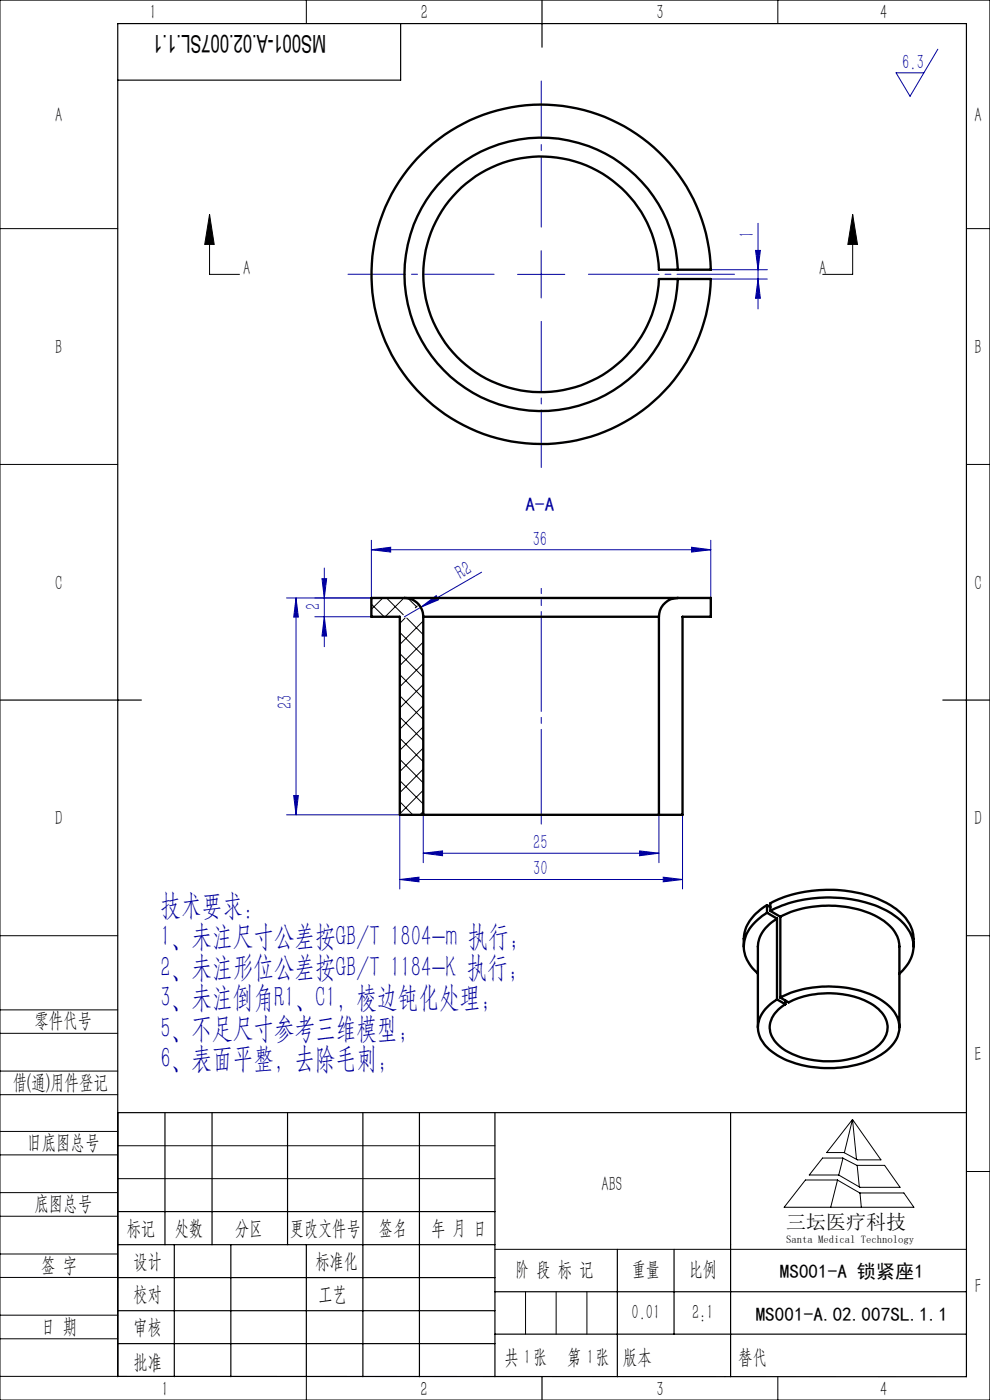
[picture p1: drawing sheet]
<svg xmlns="http://www.w3.org/2000/svg" width="210mm" height="297mm" viewBox="0 0 210 297" stroke-linecap="round" stroke-linejoin="round" font-family="sans-serif">
<g fill="none" stroke="#000" stroke-width=".21">
<path d="M0 0h210v297h-210zM65 0v5M165 0v5M0 48.5h25M44.4 45.5l1 6.4h-2zM44.4 45.5v12.7h6.4M180.9 45.5l1 6.4h-2.1zM180.9 45.5v12.7h-6.4M205 48.5h5M0 98.5h25M205 98.5h5M0 198.5h25"/>
<path d="M205 198.5h5M0 214.2h25M0 219.2h25M0 232.2h25M0 227.2h25M25 236v56h-25M180.8 237.5l6.1 8.6h-5l-2.9-1.6h-3.6zM180.8 237.5l-1.7 7M180.8 237.5l.9 8.5M0 245h25M0 240h25M0 258h25"/>
<path d="M0 253h25M25 243.1h80M25 250h80M170.9 250.3h6.7l4.8 2.8h9.3l2.2 3h-27.6zM174.5 245.7h4.3l3 1.5h5.8l3.3 4.7h-8.5l-4.5-2.6h-6.2zM177.7 250.3l-1.5 5.8M178.8 245.7l-.9 3.6M181.8 247.2l.5 4.6M182.4 253.1l.3 3M205 248.5h5M0 271h25M0 266h25"/>
<path d="M0 279h25M105 265h100M111.5 274v9M118 274v9M124.5 274v9M0 284h25M65 292.1v4.9M153.7 292h.1M165 292v5"/>
</g>
<g fill="none" stroke="#0000a0" stroke-width=".21">
<path d="M198.9 10.4l-5.9 10-2.9-5h5.9M109.8 58.2h10M114.8 53.2v10M150.8 57.2h12M150.8 59.2h12M160.3 53.1h1l-.5 4.1zM160.8 59.2l.5 4.1h-1zM160.8 47.4v18.1M78.8 116.6l4.1-.5v1zM78.8 114.6v12.3h-18M78.8 116.6h72M146.7 116.1l4.1 .5-4.1 .5z"/>
<path d="M150.8 114.6v12.3M62.8 126.9l.5 4h-1zM62.8 126.9v46M66.8 130.8h12M68.3 122.8h1l-.5 4.1zM68.8 130.8l.5 4.1h-1zM68.8 120.5v16.7M88 127.5a4 4 0 0 1 1.8 3.3M89.3 128.8l3.2-2.4 .5 .8zM89.3 128.8l-3.5 2M102.2 121.4l-12.9 7.4M60.8 172.9h24v15.7"/>
<path d="M62.3 168.8h1l-.5 4.1zM89.8 172.9v10.1M139.8 172.9v10.1M144.8 172.9v15.7M84.8 186.6l4.1-.5v1zM84.8 186.6h60M89.8 181l4.1-.5v1zM89.8 181h50M135.7 180.5l4.1 .5-4.1 .5zM140.7 186.1l4.1 .5-4.1 .5z"/>
</g>
<path d="M104.8 58.2h-31M114.8 48.2v-31M124.8 58.2h31M114.8 68.2v31" fill="none" stroke="#0000a0" stroke-width=".21" stroke-dasharray="30.5 1.3 1.3 1.3" stroke-dashoffset="15.5"/>
<path d="M114.8 130.8v44" fill="none" stroke="#0000a0" stroke-width=".21" stroke-dasharray="30.5 1.3 1.3 1.3" stroke-dashoffset="10.4"/>
<path d="M114.8 130.8v-6" fill="none" stroke="#0000a0" stroke-width=".21" stroke-dasharray="30.5 1.3 1.3 1.3" stroke-dashoffset="29.4"/>
<g fill="none" stroke="#000" stroke-width=".25">
<path d="M85 5v12h-60M115 0v10M0 148.5h30M200 148.5h10M25 236h180M35 236v28.1M45 236v28.1M61 236v28.1M77 236v56.1M89 236v56.1M105 236v56.1M155 236v56.1"/>
<path d="M25 257h80M25 264.1h80M25 271h80M25 278.1h80M37 264.1v28M49 264.1v28M65 264.1v28M105 274h100M131 265v27.1M143 265v18M25 292l180 .1v-287.1h-180v287.1M25 285h80"/>
<path d="M105 283h100M115 292v5"/>
</g>
<path d="M180.9 45.5l1 6.4h-2.1zM44.4 45.5l1 6.4h-2z" fill="#000"/>
<g fill="#0000a0">
<path d="M89.3 128.8l3.2-2.4 .5 .8z"/>
<path d="M78.8 116.6l4.1-.5v1zM146.7 116.1l4.1 .5-4.1 .5zM84.8 186.6l4.1-.5v1zM140.7 186.1l4.1 .5-4.1 .5zM89.8 181l4.1-.5v1zM135.7 180.5l4.1 .5-4.1 .5z"/>
<path d="M68.8 130.8l.5 4.1h-1zM68.3 122.8h1l-.5 4.1z"/>
<path d="M160.3 53.1h1l-.5 4.1zM160.8 59.2l.5 4.1h-1zM62.8 126.9l.5 4h-1zM62.3 168.8h1l-.5 4.1z"/>
</g>
<g fill="none" stroke="#000" stroke-width=".5">
<path d="M143.8 57.2h7a36 36 0 0 0-54.3-30 36 36 0 0 0 0 62 36 36 0 0 0 54.3-30h-7M143.8 57.2a29 29 0 0 0-42.5-24.7 29 29 0 0 0-3.7 49 29 29 0 0 0 45.7-18.1l.5-4.2M143.8 57.2h-4a25 25 0 0 0-30.1-23.5 25 25 0 0 0-18.1 33.7 25 25 0 0 0 36.2 12.1 25.6 25.6 0 0 0 12.1-20.3h3.9M85.8 126.9a4 4 0 0 1 4 3.9M85.8 126.9h58M85.8 126.9h-7v3.9h6v42.1h5M89.8 130.8h50M89.8 130.8v42.1M139.8 130.8v42.1M143.8 126.9a4 4 0 0 0-4 3.9M143.8 126.9h7v3.9h-6v42.1h-5M89.8 172.9h50"/>
<path d="M162.7 193.6a9.1 9.1 0 0 0-4.9 6.9 7.5 7.5 0 0 0 3 6M162.7 192a9.1 9.1 0 0 0-4.9 6.9v1.9M162.7 193.6l2.1 1.3M162.7 192v1.6M162.7 192l.7 .4M163.4 193.2a28.2 28.2 0 0 1 25.2 .3 9.2 9.2 0 0 1 5.2 7.2 8 8 0 0 1-3 5.8M163.4 193.2v-1.6a28.2 28.2 0 0 1 25.2 .2 9.2 9.2 0 0 1 5.1 6.8l.1 2.2M163.4 193.2l2.1 1.3M164.8 194.9a7.4 7.4 0 0 0-4 5.9v17.1M164.8 194.9v17.1M165.5 194.5a23.3 23.3 0 0 1 21 .3 7.4 7.4 0 0 1 4.3 6v17.1M165.5 194.5v17.1"/>
<path d="M164.8 212l1.8 1M165.5 211.6a23.3 23.3 0 0 1 21 .3 7.3 7.3 0 0 1 4.3 6.3 7.7 7.7 0 0 1-4.4 5.8 23.3 23.3 0 0 1-21.5-.1 7 7 0 0 1-4.1-6.8 7.9 7.9 0 0 1 4-5.1M165.5 211.6l1.8 1.1a19.3 19.3 0 0 1 17.9 .5 5.6 5.6 0 0 1 3 5.6 7.4 7.4 0 0 1-4.5 4.8 19.2 19.2 0 0 1-17.9-1.3 5 5 0 0 1-2-6.4 7.9 7.9 0 0 1 2.8-2.9M166.6 212.2v.8"/>
</g>
<g fill="none" stroke="#000" stroke-width=".21">
<path d="M78.8 128.2l2.7 2.6M81.2 126.9l-2.4 2.4M82 126.9l3.5 3.5M84.8 138.6l5 5M84.8 134.2l5 4.9M85.7 126.9l-4 3.9M85.9 131.1l-1.1 1.2M86.3 131.1l3.5 3.6M86.5 126.9l1.9 1.9M88.5 128.5l-.4 .4M89.7 130.1h.1M89.8 131.7l-5 5"/>
<path d="M89.8 136.2l-5 5M84.8 156.6l5 5M84.8 152.1l5 5M84.8 147.6l5 5M84.8 143.1l5 5M89.8 140.7l-5 5M89.8 145.2l-5 5M89.8 149.7l-5 5M89.8 154.2l-5 5M89.8 158.7l-5 5M84.8 170.1l2.8 2.8M84.8 165.6l5 5"/>
<path d="M84.8 161.1l5 5M89.8 163.2l-5 5M89.8 167.6l-5 5M89.8 172.2l-.7 .7"/>
</g>
<g font-size="6.3" fill="#0000a0">
<text x="34.1" y="194.2">技术要求：</text>
<text x="34.1" y="200.7">1、未注尺寸公差按GB/T 1804-m 执行；</text>
<text x="34.1" y="207.2">2、未注形位公差按GB/T 1184-K 执行；</text>
<text x="34.1" y="213.7">3、未注倒角R1、C1，棱边钝化处理；</text>
<text x="34.1" y="220.2">5、不足尺寸参考三维模型；</text>
<text x="34.1" y="226.7">6、表面平整，去除毛刺;</text>
</g>
<text font-size="5.2" x="69.2" y="7.3" transform="rotate(-180 69.2 7.3)">MS001-A.02.007SL.1.1</text>
<g font-size="4.4" fill="#010000">
<text x="31.7" y="4.1">1</text>
<text x="89.2" y="4.1">2</text>
<text x="139.2" y="4.1">3</text>
<text x="186.7" y="4.1">4</text>
<text x="156.6" y="289.5">替代</text>
</g>
<g font-size="4.4" fill="#0000a0">
<text x="191.4" y="14.5">6.3</text>
<text x="159.9" y="50.4" transform="rotate(-90 159.9 50.4)">1</text>
<text x="113" y="115.7">36</text>
<text x="97.8" y="122.9" transform="rotate(-30 97.8 122.9)">R2</text>
<text x="67.9" y="129.3" transform="rotate(-90 67.9 129.3)">2</text>
<text x="61.9" y="150.5" transform="rotate(-90 61.9 150.5)">23</text>
<text x="113.1" y="185.7">30</text>
<text x="113.1" y="180.1">25</text>
</g>
<g font-size="4.4">
<text x="11.7" y="25.9">A</text>
<text x="206.7" y="25.9">A</text>
<text x="51.6" y="58.3">A</text>
<text x="173.8" y="58.3">A</text>
<text x="11.7" y="75.1">B</text>
<text x="206.7" y="75.1">B</text>
<text x="11.7" y="125.1">C</text>
<text x="206.7" y="125.1">C</text>
<text x="11.7" y="175.1">D</text>
<text x="206.7" y="175.1">D</text>
<text x="7.3" y="217.9">零件代号</text>
<text x="206.7" y="225.1">E</text>
<text x="2.7" y="231">借(通)用件登记</text>
<text x="5.8" y="243.7">旧底图总号</text>
<text x="7.3" y="256.8">底图总号</text>
<text x="127.6" y="252.6">ABS</text>
<text x="26.9" y="261.9">标记</text>
<text x="37.1" y="261.9">处数</text>
<text x="49.9" y="261.9">分区</text>
<text x="61.5" y="261.9">更改文件号</text>
<text x="80.4" y="261.9">签名</text>
<text x="91.5" y="261.9">年 月 日</text>
<text x="8.7" y="269.8">签 字</text>
<text x="28.3" y="268.9">设计</text>
<text x="66.9" y="268.9">标准化</text>
<text x="109.3" y="270.8">阶 段 标 记</text>
<text x="134" y="270.8">重量</text>
<text x="146.1" y="270.8">比例</text>
<text x="206.8" y="274.4">F</text>
<text x="28.3" y="276">校对</text>
<text x="67.6" y="276">工艺</text>
<text x="134" y="279.8">0.01</text>
<text x="146.8" y="279.8">2:1</text>
<text x="8.7" y="282.9">日 期</text>
<text x="28.4" y="283">审核</text>
<text x="28.3" y="290.4">批准</text>
<text x="107" y="289.5">共 张</text>
<text x="111.1" y="289.5">1</text>
<text x="120.3" y="289.5">第 张</text>
<text x="124.5" y="289.5">1</text>
<text x="132.1" y="289.5">版本</text>
<text x="34.2" y="296.1">1</text>
<text x="89.2" y="296.2">2</text>
<text x="139.2" y="296.2">3</text>
<text x="186.7" y="296.2">4</text>
</g>
<text font-size="4.2" x="166.8" y="260.7">三坛医疗科技</text>
<text font-size="4.1" fill="#0000a0" x="111.5" y="108.3">A-A</text>
<g font-size="4.1">
<text x="165.4" y="271.1">MS001-A 锁紧座1</text>
<text x="160.3" y="280.2">MS001-A.02.007SL.1.1</text>
</g>
<text font-size="2.3" x="166.8" y="263.6">Santa Medical Technology</text>
</svg>
